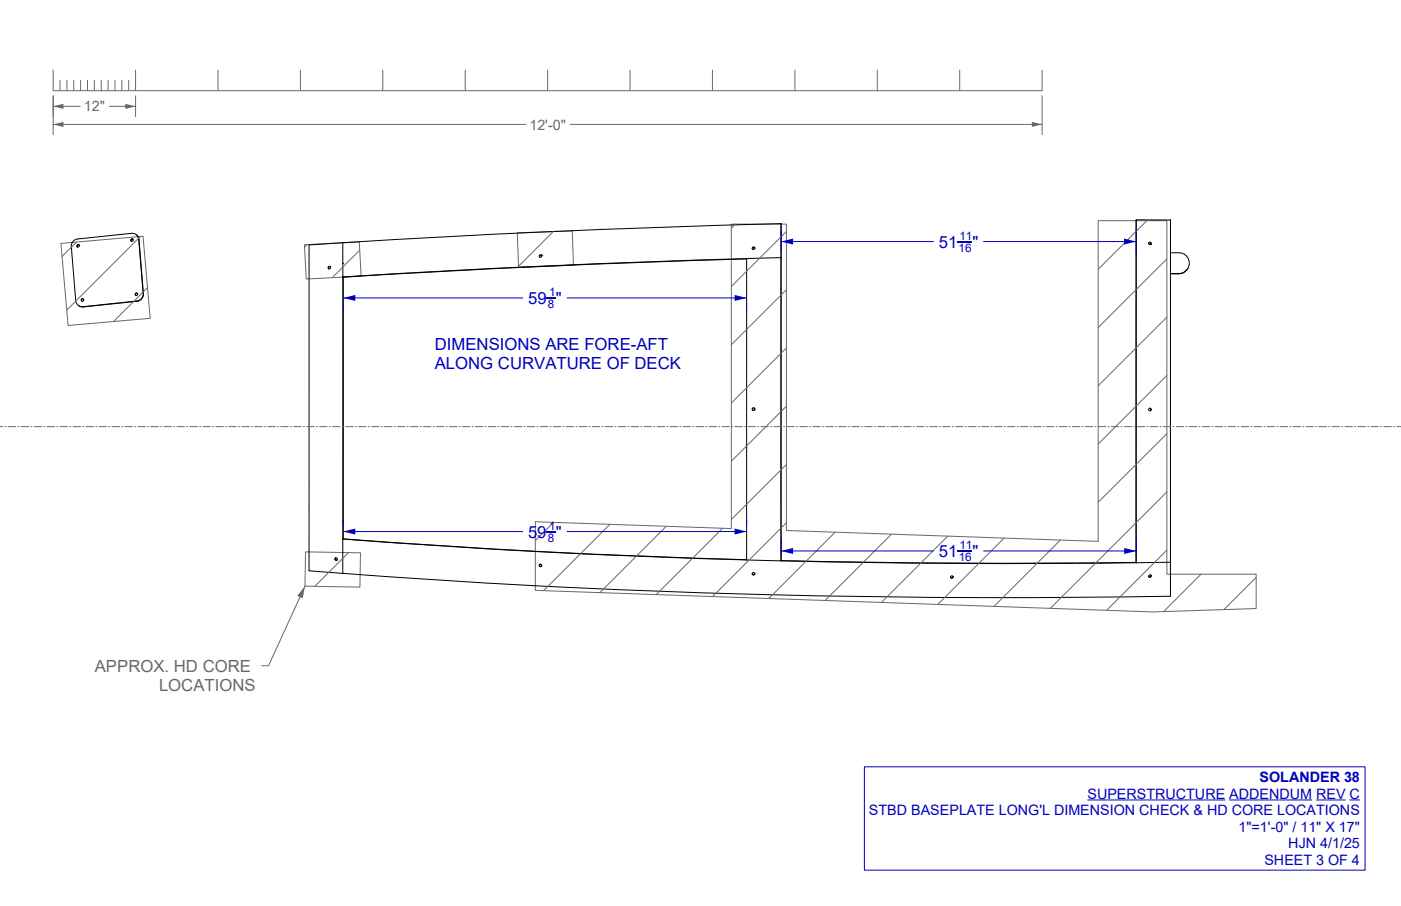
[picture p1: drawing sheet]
<svg xmlns="http://www.w3.org/2000/svg" width="432mm" height="279mm" viewBox="0 0 432 279" stroke-linecap="round" stroke-linejoin="round" font-family="sans-serif">
<!-- layer: Make2D -->
<g fill="none" stroke="#696969" stroke-width=".31">
<path d="M18.8 75.1l25.3-2.2 2.2 25.3-25.3 2.2zM23.6 74.6l-4.5 4.5M43.3 72.9l-22.7 22.7M93.8 75.5l16.9-.9 .6 10.6-16.9 .8zM94.6 75.4l-.7 .8M110.9 77.2l-8.5 8.4M159.4 71.8l17-.6 .3 10.6-16.9 .6zM170.5 71.4l-10.7 10.7M225.4 69.1h17v94.5l96.1 3.4v-98.9h21.1v109h27.6v10.6l-31.7 1-190.5-6.6v-21.2l60.4 2.1zM226.7 69.1l-1.3 1.3M242.4 71.4l-17 17M353.5 68.1l-15 15"/>
<path d="M359.6 79.8l-21.1 21.2M45.5 88.7l-10.5 10.4M242.4 89.3l-17 17M359.6 97.8l-21.1 21.2M242.4 107.3l-17 17M359.6 115.8l-21.1 21.1M0 131.6h.9M1.4 131.6h.5M2.4 131.6h2.5M5.4 131.6h.5M6.4 131.6h2.5M9.4 131.6h.5"/>
<path d="M10.4 131.6h2.5M13.4 131.6h.5M14.4 131.6h2.5M17.4 131.6h.5M18.4 131.6h2.5M21.4 131.6h.5M22.4 131.6h2.5M25.4 131.6h.5M26.4 131.6h2.5M29.4 131.6h.5M30.4 131.6h2.5M33.4 131.6h.5"/>
<path d="M34.4 131.6h2.5M37.4 131.6h.5M38.4 131.6h2.5M41.4 131.6h.5M42.4 131.6h2.5M45.4 131.6h.5M46.4 131.6h2.5M49.4 131.6h.5M50.4 131.6h2.5M53.4 131.6h.5M54.4 131.6h2.5M57.4 131.6h.5"/>
<path d="M58.4 131.6h2.5M61.4 131.6h.5M62.4 131.6h2.5M65.4 131.6h.5M66.4 131.6h2.5M69.4 131.6h.5M70.4 131.6h2.5M73.4 131.6h.5M74.4 131.6h2.5M77.4 131.6h.5M78.4 131.6h2.5M81.4 131.6h.5"/>
<path d="M82.4 131.6h2.5M85.4 131.6h.5M86.4 131.6h2.5M89.4 131.6h.5M90.4 131.6h2.5M93.4 131.6h.5M94.4 131.6h2.5M97.4 131.6h.5M98.4 131.6h2.5M101.4 131.6h.5M102.4 131.6h2.5M105.4 131.6h.5"/>
<path d="M106.4 131.6h2.5M109.4 131.6h.5M110.4 131.6h2.5M113.4 131.6h.5M114.4 131.6h2.5M117.4 131.6h.5M118.4 131.6h2.5M121.4 131.6h.5M122.4 131.6h2.5M125.4 131.6h.5M126.4 131.6h2.5M129.4 131.6h.5"/>
<path d="M130.4 131.6h2.5M133.4 131.6h.5M134.4 131.6h2.5M137.4 131.6h.5M138.4 131.6h2.5M141.4 131.6h.5M142.4 131.6h2.5M145.4 131.6h.5M146.4 131.6h2.5M149.4 131.6h.5M150.4 131.6h2.5M153.4 131.6h.5"/>
<path d="M154.4 131.6h2.5M157.4 131.6h.5M158.4 131.6h2.5M161.4 131.6h.5M162.4 131.6h2.5M165.4 131.6h.5M166.4 131.6h2.5M169.4 131.6h.5M170.4 131.6h2.5M173.4 131.6h.5M174.4 131.6h2.5M177.4 131.6h.5"/>
<path d="M178.4 131.6h2.5M181.4 131.6h.5M182.4 131.6h2.5M185.4 131.6h.5M186.4 131.6h2.5M189.4 131.6h.5M190.4 131.6h2.5M193.4 131.6h.5M194.4 131.6h2.5M197.4 131.6h.5M198.4 131.6h2.5M201.4 131.6h.5"/>
<path d="M202.4 131.6h2.5M205.4 131.6h.5M206.4 131.6h2.5M209.4 131.6h.5M210.4 131.6h2.5M213.4 131.6h.5M214.4 131.6h2.5M217.4 131.6h.5M218.4 131.6h2.5M221.4 131.6h.5M222.4 131.6h2.5M225.4 131.6h.5"/>
<path d="M226.4 131.6h2.5M229.4 131.6h.5M230.4 131.6h2.5M233.4 131.6h.5M234.4 131.6h2.5M237.4 131.6h.5M238.4 131.6h2.5M241.4 131.6h.5M242.4 125.3l-17 16.9M242.4 131.6h2.5M245.4 131.6h.5M246.4 131.6h2.5"/>
<path d="M249.4 131.6h.5M250.4 131.6h2.5M253.4 131.6h.5M254.4 131.6h2.5M257.4 131.6h.5M258.4 131.6h2.5M261.4 131.6h.5M262.4 131.6h2.5M265.4 131.6h.5M266.4 131.6h2.5M269.4 131.6h.5M270.4 131.6h2.5"/>
<path d="M273.4 131.6h.5M274.4 131.6h2.5M277.4 131.6h.5M278.4 131.6h2.5M281.4 131.6h.5M282.4 131.6h2.5M285.4 131.6h.5M286.4 131.6h2.5M289.4 131.6h.5M290.4 131.6h2.5M293.4 131.6h.5M294.4 131.6h2.5"/>
<path d="M297.4 131.6h.5M298.4 131.6h2.5M301.4 131.6h.5M302.4 131.6h2.5M305.4 131.6h.5M306.4 131.6h2.5M309.4 131.6h.5M310.4 131.6h2.5M313.4 131.6h.5M314.4 131.6h2.5M317.4 131.6h.5M318.4 131.6h2.5"/>
<path d="M321.4 131.6h.5M322.4 131.6h2.5M325.4 131.6h.5M326.4 131.6h2.5M329.4 131.6h.5M330.4 131.6h2.5M333.4 131.6h.5M334.4 131.6h2.5M337.4 131.6h.5M338.4 131.6h2.5M341.4 131.6h.5M342.4 131.6h2.5"/>
<path d="M345.4 131.6h.5M346.4 131.6h2.5M349.4 131.6h.5M350.4 131.6h2.5M353.4 131.6h.5M354.4 131.6h2.5M357.4 131.6h.5M358.4 131.6h2.5M359.6 133.7l-21.1 21.2M361.4 131.6h.5M362.4 131.6h2.5M365.4 131.6h.5"/>
<path d="M366.4 131.6h2.5M369.4 131.6h.5M370.4 131.6h2.5M373.4 131.6h.5M374.4 131.6h2.5M377.4 131.6h.5M378.4 131.6h2.5M381.4 131.6h.5M382.4 131.6h2.5M385.4 131.6h.5M386.4 131.6h2.5M389.4 131.6h.5"/>
<path d="M390.4 131.6h2.5M393.4 131.6h.5M394.4 131.6h2.5M397.4 131.6h.5M398.4 131.6h2.5M401.4 131.6h.5M402.4 131.6h2.5M405.4 131.6h.5M406.4 131.6h2.5M409.4 131.6h.5M410.4 131.6h2.5M413.4 131.6h.5"/>
<path d="M414.4 131.6h2.5M417.4 131.6h.5M418.4 131.6h2.5M421.4 131.6h.5M422.4 131.6h2.5M425.4 131.6h.5M426.4 131.6h2.5M429.4 131.6h.5M430.4 131.6h1.4M242.4 143.2l-17 17M359.6 151.7l-35.9 35.9M94.2 170.2l16.9 .3-.2 10.6-16.9-.3z"/>
<path d="M107.4 170.4l-10.4 10.4M170.6 161.1l-5.6 5.6M188 161.7l-20.5 20.5M205.3 162.3l-20.4 20.5M222.7 162.9l-20.5 20.5M242.4 161.2l-22.8 22.8M257.4 164.1l-20.5 20.5M274.8 164.7l-20.5 20.5M292.1 165.3l-20.4 20.5M309.5 165.9l-20.5 20.5M326.8 166.5l-20.4 20.5M359.6 169.6l-18.5 18.6"/>
<path d="M370.2 177.1l-11.6 11.5M387.2 178l-10 10"/>
</g>
<g fill="none" stroke="#000" stroke-width=".31">
<path d="M22.5 74.5l.9-.7 .5-.1 16.6-1.7a2.03 2.03 0 0 1 2.3 1.8l1.3 16.7a2.18 2.18 0 0 1-1.9 2.3l-16.6 1.8a2.03 2.03 0 0 1-2.3-1.9l-1.3-16.7v-.5zM24.3 75.5l-.6 .1 .1 .5M24.3 75.5l-.5 .2v.4M24.3 75.5l.1 .5-.6 .1M40.9 73.7l-.6 .2 .1 .5M40.9 73.7l.1 .5-.6 .2M40.9 73.7l-.5 .2v.5M42 72.4l.7 .8 .1 .7 1.4 16.7a2.18 2.18 0 0 1-1.9 2.3l-16.6 1.8-1.4-.4M105.6 74.9l-10.3 .6-.1 96.2 .1 4.3 10.3 .8M105.6 74.9l.1 10.5M166.9 78.7h.1M166.9 78.7h-.4l-.2 .5"/>
<path d="M230.1 79.7l-62.6 2.3-61.8 3.4M230.1 79.7v93M230.1 79.7h.1M230.1 79.7l-67.6 2.7-56.7 3.1M231.9 76.7h.1M232.6 76.5l-.5-.2-.2 .4M232.6 76.4v.1M232.6 76.4a.4 .4 0 0 0-.6-.2 .4 .4 0 0 0 .1 .7 .4 .4 0 0 0 .5-.4M232.6 76.5h.1M240.7 79.4l-10.6 .3M240.7 79.4v93.6M240.7 79.4v.2"/>
<path d="M240.7 79.6h.1M240.7 69l-33.6 1-36.6 1.4-31.5 1.5-33.4 2M240.7 69v10.6M240.7 69v10.4M240.7 79.6v93.3M350.2 67.8l-.1 105.6M350.2 67.8v105.7M350.2 67.8h10.6M354.1 74.9a.4 .4 0 0 1 .5-.2 .4 .4 0 0 1 .2 .5M354.1 74.9a.4 .4 0 0 0 .2 .5 .4 .4 0 0 0 .5-.2M354.1 74.9l-.1 .2a.4 .4 0 0 1 .5-.2 .4 .4 0 0 1 .2 .5l.1-.2M360.8 78h1.4a3.3 3.3 0 0 1 4 1.8 3.3 3.3 0 0 1-1.4 4.2l-1.1 .3h-3"/>
<path d="M360.8 78l-.1 95.4M360.8 67.8v10.2M360.8 67.8l-.1 .2M25.7 92.2l-.5 .2v.4M42.3 90.5l-.5 .1v.5M101.7 82.2a.4 .4 0 0 1 .1 .5 .4 .4 0 0 1-.5 .1M101.7 82.2l.1 .1a.4 .4 0 0 0-.5 .1 .4 .4 0 0 0 .1 .5l-.1-.1M101.7 82.2a.4 .4 0 0 0-.5 .1 .4 .4 0 0 0 .1 .5M105.7 81.2h.1M105.7 85.4v80.8M105.7 85.4l.1 .1M105.8 85.4v.1"/>
<path d="M105.8 85.5v80.7M366 82.9a4.2 4.2 0 0 1-4.4 1.6h-.9M354.3 125.9l.4 .3-.1 .4M103.4 172.1l.1-.1a.4 .4 0 0 0-.1 .5 .4 .4 0 0 0 .5 .2l-.1 .1M105.7 166.2l30.8 2.2 31.1 1.8 31.2 1.4 31.3 1.1M105.7 166.2l-.1 10.6M105.8 166.2l30.8 2.1 28.5 1.7 28.5 1.3 36.5 1.4M105.8 166.2h-.1M166.4 174h.1M166.4 174l-.1 .5 .5 .2M230.1 172.7l10.6 .3M231.9 176.8a.4 .4 0 0 0 .2 .5 .4 .4 0 0 0 .5-.2"/>
<path d="M231.9 176.8l.3-.2 .4 .4M231.9 176.8l.2 .4 .5-.1M232.6 177v.1M232.7 176.9l-.1 .1M240.7 173l54.8 .8 54.7-.3M240.7 172.9h.1M240.7 172.9l54.8 .8 54.6-.3M240.7 172.9v.1M293.7 177.8a.4 .4 0 0 1-.3 .4 .4 .4 0 0 1-.4-.3M293.8 177.9h.1M350.1 173.4l.1 .1M354.8 177.5l-.6-.2-.1 .6"/>
<path d="M354.8 177.5l-.1-.1a.4 .4 0 0 1-.2 .5 .4 .4 0 0 1-.5-.2l.1 .1M354.8 177.5l-.2 .5-.5-.1M360.7 173.4v10.5l-9.7 .1-31.7 .3-32.3-.1-32.2-.4-29.3-.7-32.1-1.1-29.1-1.4-29.4-1.7-29.3-2.1M360.7 173.4l-10.5 .1"/>
<circle cx="166.6" cy="78.9" r=".4"/>
<circle cx="25.4" cy="92.5" r=".4"/>
<circle cx="42" cy="90.7" r=".4"/>
<circle cx="232.2" cy="126.2" r=".4"/>
<circle cx="232.3" cy="126.2" r=".4"/>
<circle cx="354.4" cy="126.3" r=".4"/>
<circle cx="103.6" cy="172.4" r=".39"/>
<circle cx="166.6" cy="174.4" r=".4"/>
<circle cx="293.4" cy="178" r=".39"/>
</g>
<path d="M94 180.8l-.7 3.7-1.7-.7z" fill="#696969"/>
<path d="M94 180.8l-11.2 24.5h-2.2" fill="none" stroke="#696969" stroke-width=".31"/>
<path d="M168.5 91.9h2.8" fill="none" stroke="#0000bf" stroke-width=".38"/>
<g fill="#0000bf">
<path d="M105.8 91.9l3.7-.9v1.8z"/>
<path d="M226.4 91l3.7 .9-3.7 .9z"/>
</g>
<path d="M105.8 93.6v2M105.8 91.9h55.3M174.8 91.9h55.3M230.1 93.6v2" fill="none" stroke="#0000bf" stroke-width=".31"/>
<path d="M168.5 163.9h2.8" fill="none" stroke="#0000bf" stroke-width=".38"/>
<g fill="#0000bf">
<path d="M105.8 163.9l3.7-.9v1.8z"/>
<path d="M226.4 163l3.7 .9-3.7 .9z"/>
</g>
<path d="M105.8 160.2v2M105.8 163.9h55.3M174.8 163.9h55.3M230.1 160.2v2" fill="none" stroke="#0000bf" stroke-width=".31"/>
<path d="M295.1 74.5h4.6" fill="none" stroke="#0000bf" stroke-width=".38"/>
<g fill="#0000bf">
<path d="M240.7 74.5l3.7-.9v1.8z"/>
<path d="M346.4 73.6l3.7 .9-3.7 .9z"/>
</g>
<path d="M240.7 71v7.2M240.7 74.5h47M303.1 74.5h47M350.1 70.9v7.3" fill="none" stroke="#0000bf" stroke-width=".31"/>
<path d="M295.1 169.9h4.6" fill="none" stroke="#0000bf" stroke-width=".38"/>
<g fill="#0000bf">
<path d="M240.7 169.9l3.7-.9v1.8z"/>
<path d="M346.5 169l3.7 .9-3.7 .9z"/>
</g>
<path d="M240.7 166.2v4.8M240.7 169.9h47M303.2 169.9h47M350.2 166.2v4.8" fill="none" stroke="#0000bf" stroke-width=".31"/>
<g fill="none" stroke="#696969" stroke-width=".31">
<path d="M16.4 21.6v6.4h304.8v-6.4M18.5 24.8v3.2M20.6 24.8v3.2M22.7 24.8v3.2M24.9 24.8v3.2M27 24.8v3.2M29.1 24.8v3.2M31.2 24.8v3.2M33.3 24.8v3.2M35.4 24.8v3.2M37.6 24.8v3.2M39.7 24.8v3.2"/>
<path d="M41.8 21.6v6.4M67.2 21.6v6.4M92.6 21.6v6.4M118 21.6v6.4M143.4 21.6v6.4M168.8 21.6v6.4M194.2 21.6v6.4M219.6 21.6v6.4M245 21.6v6.4M270.4 21.6v6.4M295.8 21.6v6.4"/>
</g>
<g fill="#696969">
<path d="M16.4 32.8l3.2-.8v1.6z"/>
<path d="M38.6 32l3.2 .8-3.2 .8z"/>
</g>
<path d="M16.4 29.6v6.4M16.4 32.8h8.3M33.7 32.8h8.1M41.8 29.6v6.4" fill="none" stroke="#696969" stroke-width=".31"/>
<g fill="#696969">
<path d="M16.4 38.4l3.2-.8v1.6z"/>
<path d="M318 37.6l3.2 .8-3.2 .8z"/>
</g>
<path d="M16.4 29.6v11.9M16.4 38.4h145.6M175.8 38.4h145.4M321.2 29.6v11.9" fill="none" stroke="#696969" stroke-width=".31"/>
<path d="M266.4 236.5h154.3v31.8h-154.3zM335.2 246.7h42.4M378.9 246.7h25.5M405.6 246.7h9.1M415.9 246.7h3.2" fill="none" stroke="#0000bf" stroke-width=".31"/>
<g font-size="5.2" fill="#0000bf">
<text x="289.4" y="76.3">51</text>
<text x="299.7" y="76.3">&quot;</text>
<text x="162.8" y="93.7">59 &quot;</text>
<text x="134" y="108">DIMENSIONS ARE FORE-AFT</text>
<text x="134" y="113.9">ALONG CURVATURE OF DECK</text>
<text x="162.7" y="165.8">5</text>
<text x="165.6" y="165.8">9 &quot;</text>
<text x="289.4" y="171.8">51</text>
<text x="299.7" y="171.8">&quot;</text>
</g>
<g font-size="5.2" fill="#696969">
<text x="29.2" y="207.2">APPROX. HD CORE</text>
<text x="49" y="213.2">LOCATIONS</text>
</g>
<g font-size="4.4" fill="#696969">
<text x="25.8" y="34.4">12&quot;</text>
<text x="163.2" y="40">12'-0&quot;</text>
</g>
<g font-size="4.4" fill="#0000bf">
<text x="388.2" y="241.3">SOLANDER 38</text>
<text x="267.8" y="251.5">STBD BASEPLATE LONG'L DIMENSION CHECK &amp; HD CORE LOCATIONS</text>
<text x="335.2" y="246.4">SUPERSTRUCTURE ADDENDUM REV C</text>
<text x="381.7" y="256.5">1&quot;=1'-0&quot; / 11&quot; X 17&quot;</text>
<text x="397.1" y="261.6">HJN 4/1/25</text>
<text x="389.7" y="266.7">SHEET 3 OF 4</text>
</g>
<g font-size="3.6" fill="#0000bf">
<text x="295.5" y="77.7">16</text>
<text x="295.7" y="73.9">11</text>
<text x="168.9" y="95.1">8</text>
<text x="169.2" y="91.3">1</text>
<text x="168.8" y="167.1">8</text>
<text x="169.2" y="163.4">1</text>
<text x="295.5" y="173.1">16</text>
<text x="295.7" y="169.3">11</text>
</g>
</svg>
